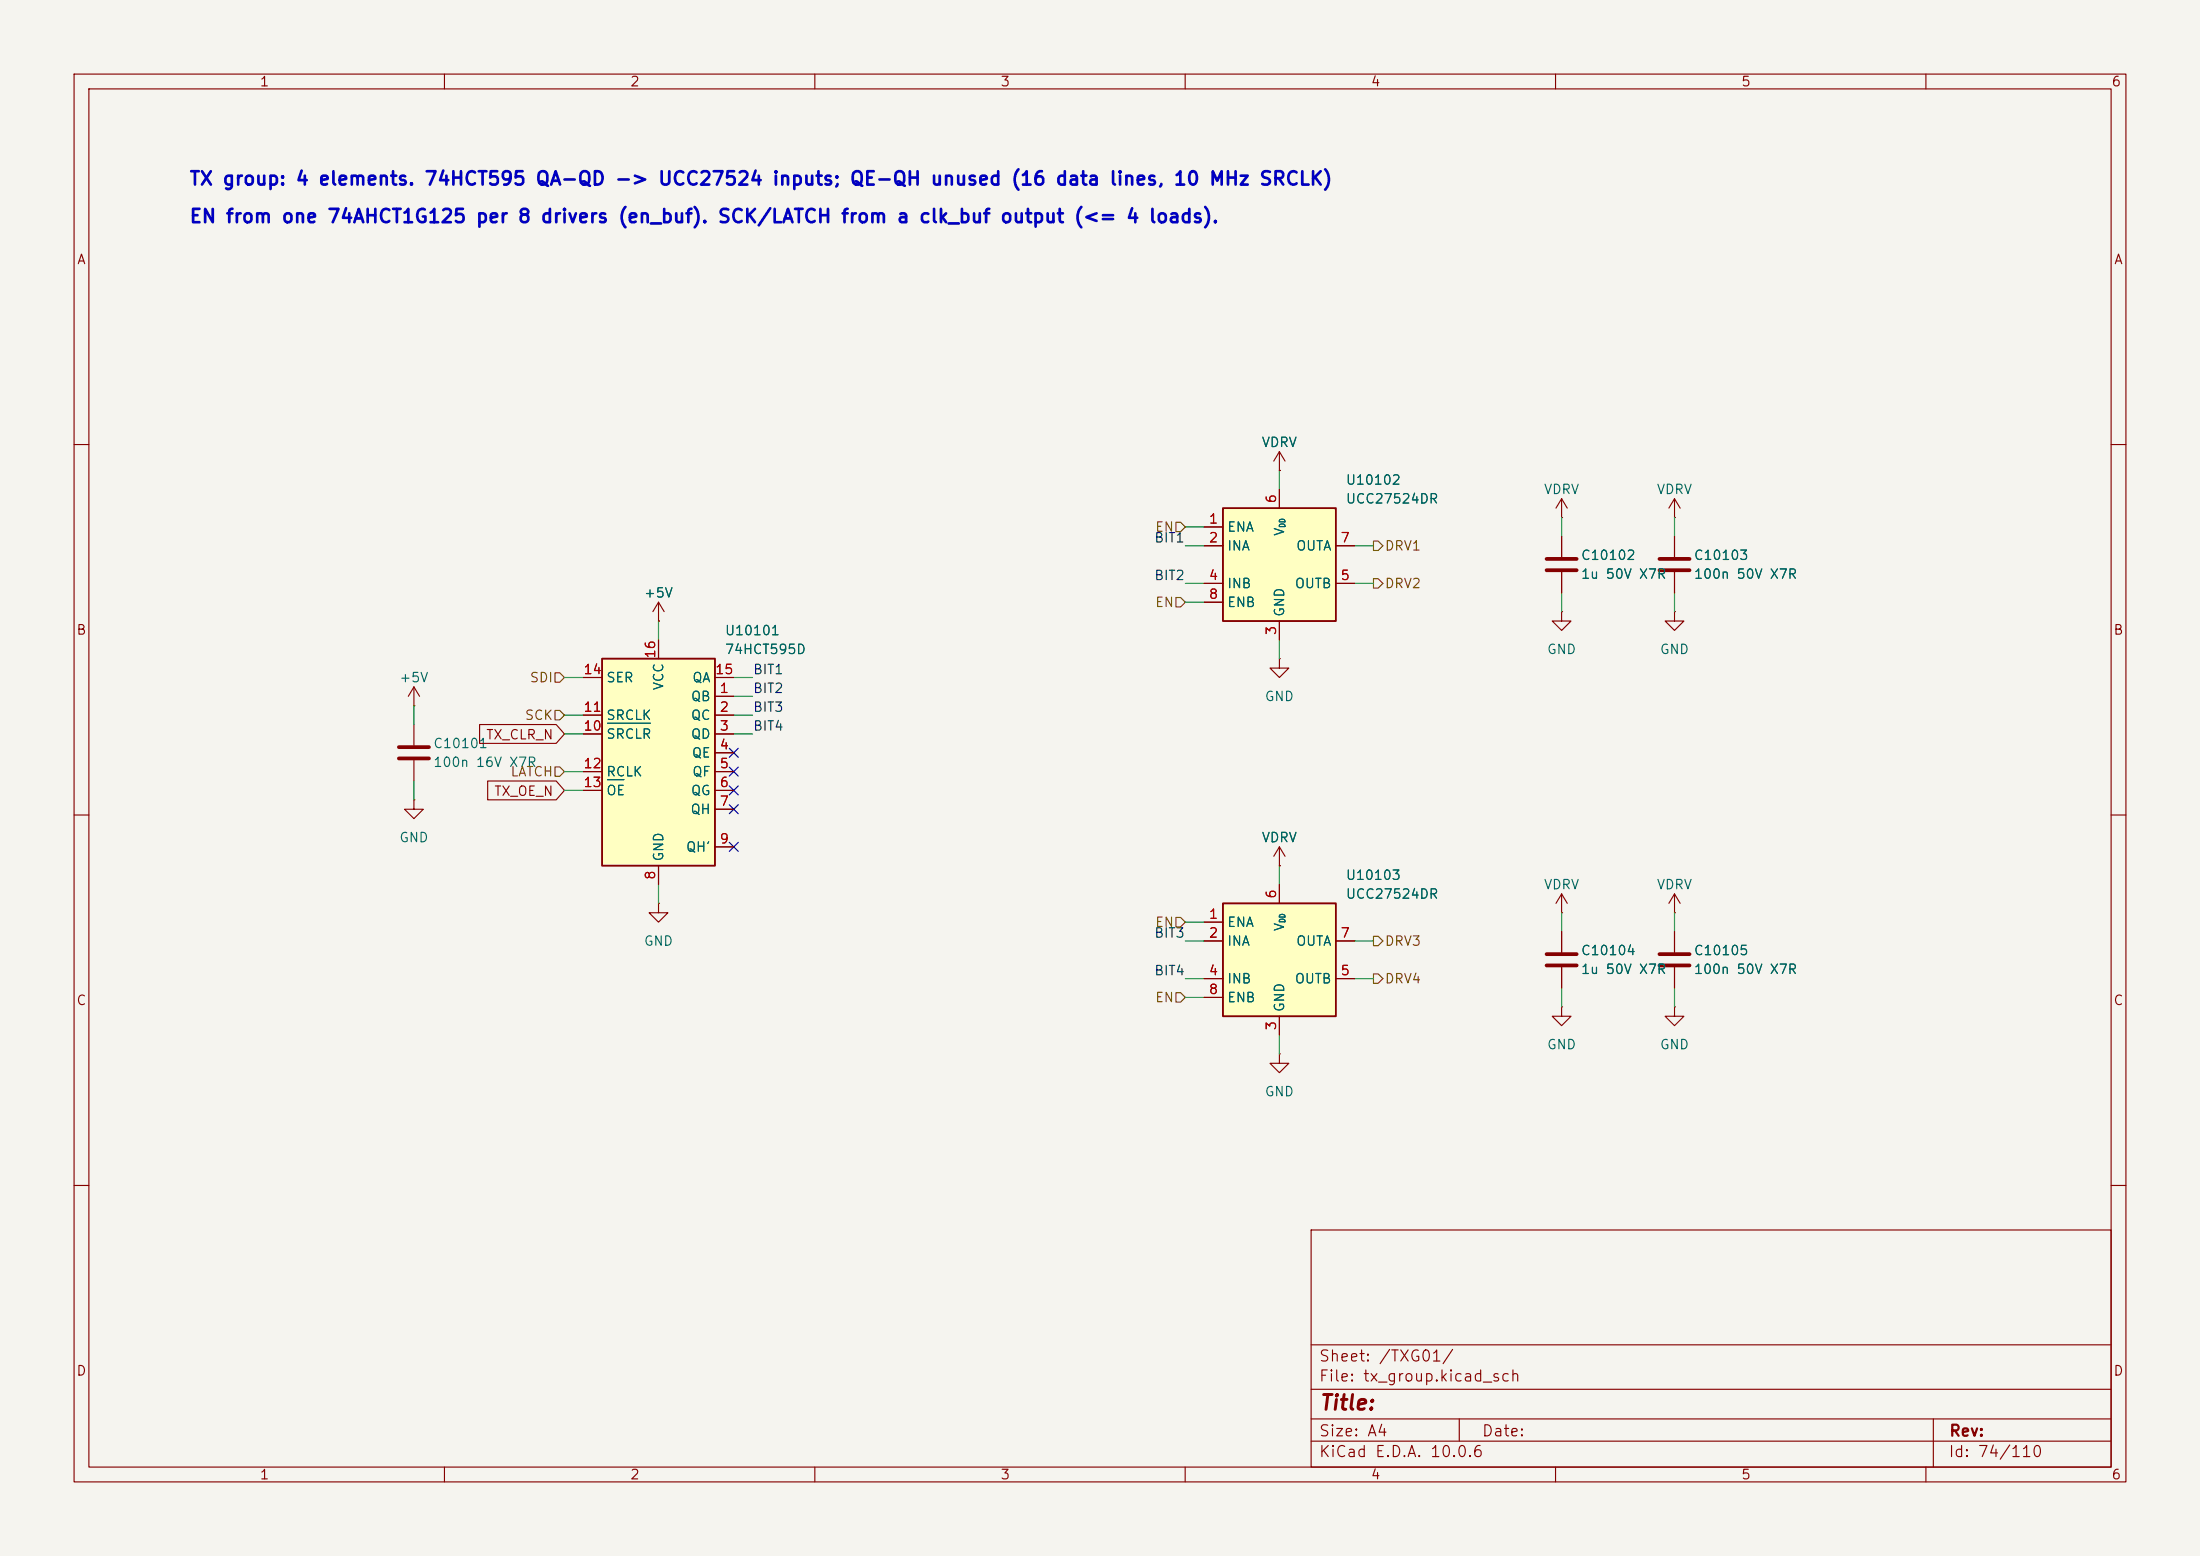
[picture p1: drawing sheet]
<svg xmlns="http://www.w3.org/2000/svg" width="297mm" height="210mm" viewBox="0 0 297 210" stroke-linecap="round" stroke-linejoin="round" font-family="sans-serif">
<path d="M0 0h297v210h-297z" fill="#f5f4ef" stroke="#f5f4ef" stroke-width=".14"/>
<g fill="none" stroke="#840000" stroke-width=".15">
<path d="M10 10h277v190h-277zM12 12h273v186h-273zM60 10v2M110 10v2M160 10v2M210 10v2M260 10v2M10 60h2M210.8 69.9h.1M210.8 67.3l-.7 1.3M210.8 67.3l.8 1.3M210.8 67.3v2.6"/>
<path d="M226.1 69.9h.1M226.1 67.3l-.8 1.3M226.1 67.3l.7 1.3M226.1 67.3v2.6M285 60h2M226.1 82.6v1.2h1.2l-1.2 1.3-1.3-1.3h1.3M226.1 82.6h.1M10 110h2M285 110h2M210.8 135.9v1.3h1.3l-1.3 1.2-1.3-1.2h1.3M210.8 135.9h.1M226.1 135.9v1.3h1.2l-1.2 1.2-1.3-1.2h1.3"/>
<path d="M226.1 135.9h.1M226.1 125.7v2.8M226.1 130.6v2.8M10 160h2M177 166h108v32h-108zM285 160h2M60 198v2M110 198v2M160 198v2M177 194.5h108M177 191.5h108M177 187.5h108"/>
<path d="M177 181.5h108M197 191.5v3M210 198v2M260 198v2M261 191.5v6.5"/>
</g>
<path d="M224 128.8h4.1M224 130.3h4.1" fill="none" stroke="#840000" stroke-width=".51"/>
<path d="M165.1 121.9h15.2v15.3h-15.2z" fill="#ffffc2"/>
<path d="M165.1 121.9h15.2v15.3h-15.2z" fill="none" stroke="#840000" stroke-width=".25"/>
<g fill="none" stroke="#840000" stroke-width=".15">
<path d="M210.8 72.4v2.8M210.8 77.2v2.8M226.1 72.4v2.8M226.1 77.2v2.8M172.7 116.8h.1M172.7 114.3v2.5M172.7 119.4v2.5M172.7 114.3l-.7 1.3M172.7 114.3l.8 1.3M162.6 124.5h2.5M162.6 127h2.5M162.6 132.1h2.5"/>
<path d="M162.6 134.6h2.5M172.7 137.2v2.5M180.3 127h2.6M180.3 132.1h2.6M210.8 123.2h.1M210.8 120.7v2.5M210.8 120.7l-.7 1.2M210.8 120.7l.8 1.2M172.7 142.2v1.3h1.3l-1.3 1.3-1.3-1.3h1.3M172.7 142.2h.1"/>
</g>
<path d="M208.8 75.4h4.1M208.8 77h4.1M224 75.4h4.1M224 77h4.1" fill="none" stroke="#840000" stroke-width=".51"/>
<path d="M165.1 68.6h15.2v15.2h-15.2z" fill="#ffffc2"/>
<path d="M165.1 68.6h15.2v15.2h-15.2z" fill="none" stroke="#840000" stroke-width=".25"/>
<g fill="none" stroke="#840000" stroke-width=".15">
<path d="M162.6 71.1h2.5M162.6 73.7h2.5M162.6 78.7h2.5M172.7 63.5h.1M172.7 61v2.5M172.7 66v2.6M172.7 61l-.7 1.2M172.7 61l.8 1.2M180.3 73.7h2.6M180.3 78.7h2.6M55.9 95.3h.1M55.9 92.7v2.6"/>
<path d="M55.9 97.8v2.8M55.9 92.7l-.8 1.3M55.9 92.7l.7 1.3M88.9 83.8h.1M88.9 81.3l-.8 1.3M88.9 81.3l.8 1.3M88.9 81.3v2.5M162.6 81.3h2.5M172.7 88.9v1.3h1.3l-1.3 1.2-1.3-1.2h1.3M172.7 88.9h.1M172.7 83.8v2.6M210.8 82.6v1.2h1.3l-1.3 1.3-1.3-1.3h1.3"/>
<path d="M210.8 82.6h.1M55.9 108v1.2h1.2l-1.2 1.3-1.3-1.3h1.3M55.9 108h.1M55.9 102.6v2.8M88.9 121.9v1.3h1.3l-1.3 1.3-1.3-1.3h1.3M88.9 121.9h.1M210.8 125.7v2.8M210.8 130.6v2.8M226.1 123.2h.1M226.1 120.7l-.8 1.2M226.1 120.7l.7 1.2M226.1 120.7v2.5"/>
</g>
<path d="M53.8 100.8h4.1M53.8 102.4h4.1M208.8 128.8h4.1M208.8 130.3h4.1" fill="none" stroke="#840000" stroke-width=".51"/>
<path d="M81.3 88.9h15.2v27.9h-15.2z" fill="#ffffc2"/>
<path d="M81.3 88.9h15.2v27.9h-15.2z" fill="none" stroke="#840000" stroke-width=".25"/>
<g fill="none" stroke="#840000" stroke-width=".15">
<path d="M162.6 71.1h2.5M162.6 73.7h2.5M162.6 78.7h2.5M172.7 63.5h.1M172.7 66v2.6M180.3 73.7h2.6M180.3 78.7h2.6M210.8 72.4v2.8M210.8 77.2v2.8M226.1 72.4v2.8M226.1 77.2v2.8M64.7 97.8h10.4l1.1 1.3-1.1 1.2h-10.4z"/>
<path d="M78.7 96.5h2.6M78.7 99.1h2.6M78.7 91.4h2.6M88.9 83.8h.1M88.9 86.4v2.5M96.5 94h2.6M96.5 96.5h2.6M96.5 99.1h2.6M96.5 91.4h2.6M162.6 81.3h2.5M172.7 83.8v2.6M65.8 105.4h9.3l1.1 1.3-1.1 1.3h-9.3z"/>
<path d="M78.7 104.1h2.6M78.7 106.7h2.6M88.9 116.8v2.6M96.5 101.6h2.6M96.5 104.1h2.6M96.5 106.7h2.6M96.5 109.2h2.6M96.5 114.3h2.6M172.7 116.8h.1M172.7 119.4v2.5M162.6 124.5h2.5M162.6 127h2.5"/>
<path d="M162.6 132.1h2.5M162.6 134.6h2.5M172.7 137.2v2.5M180.3 127h2.6M180.3 132.1h2.6M210.8 125.7v2.8M210.8 130.6v2.8M226.1 125.7v2.8M226.1 130.6v2.8"/>
</g>
<path d="M82 97.6h5.8M82 105.2h2.2" fill="none" stroke="#006464" stroke-width=".15"/>
<path d="M158.7 70.5h.7l.6 .6-.6 .7h-.7zM185.4 78.1h.7l.6 .6-.6 .7h-.7zM185.4 73h.7l.6 .7-.6 .6h-.7zM74.9 90.8h.7l.6 .6-.6 .7h-.7zM74.9 95.9h.7l.6 .6-.6 .7h-.7zM158.7 80.6h.7l.6 .7-.6 .6h-.7zM74.9 103.5h.7l.6 .6-.6 .7h-.7zM158.7 123.8h.7l.6 .7-.6 .6h-.7zM158.7 134h.7l.6 .6-.6 .7h-.7zM185.4 131.4h.7l.6 .7-.6 .6h-.7zM185.4 126.4h.7l.6 .6-.6 .6h-.7z" fill="none" stroke="#725600" stroke-width=".15"/>
<g fill="none" stroke="#009600" stroke-width=".15">
<path d="M160 78.7h2.6M160 73.7h2.6M160 71.1h2.6M172.7 63.5v2.5M182.9 78.7h2.5M182.9 73.7h2.5M210.8 69.9v2.5M226.1 69.9v2.5M55.9 95.3v2.5M76.2 91.4h2.5M76.2 99.1h2.5M76.2 96.5h2.5"/>
<path d="M88.9 83.8v2.6M99.1 91.4h2.5M99.1 99.1h2.5M99.1 96.5h2.5M99.1 94h2.5M160 81.3h2.6M172.7 86.4v2.5M210.8 80v2.6M226.1 80v2.6M55.9 105.4v2.6M76.2 106.7h2.5M76.2 104.1h2.5"/>
<path d="M88.9 119.4v2.5M172.7 116.8v2.6M160 132.1h2.6M160 127h2.6M160 124.5h2.6M160 134.6h2.6M172.7 139.7v2.5M182.9 132.1h2.5M182.9 127h2.5M210.8 123.2v2.5M210.8 133.4v2.5M226.1 123.2v2.5"/>
<path d="M226.1 133.4v2.5"/>
</g>
<path d="M98.5 106.1l1.2 1.2M98.5 108.6l1.2 1.2M98.5 113.7l1.2 1.2M98.5 103.5l1.2 1.2M98.5 101l1.2 1.2M99.7 106.1l-1.2 1.2M99.7 108.6l-1.2 1.2M99.7 113.7l-1.2 1.2M99.7 103.5l-1.2 1.2M99.7 101l-1.2 1.2" fill="none" stroke="#000084" stroke-width=".15"/>
<text font-size="2" fill="#840000" x="178" y="190.8">Title:</text>
<g font-size="1.8" fill="#0000c2">
<text x="25.5" y="25.5">TX group: 4 elements. 74HCT595 QA-QD -&gt; UCC27524 inputs; QE-QH unused (16 data lines, 10 MHz SRCLK)</text>
<text x="25.5" y="30.5">EN from one 74AHCT1G125 per 8 drivers (en_buf). SCK/LATCH from a clk_buf output (&lt;= 4 loads).</text>
</g>
<g font-size="1.5" fill="#840000">
<text x="178" y="184.1">Sheet: /TXG01/</text>
<text x="178" y="186.8">File: tx_group.kicad_sch</text>
<text x="178" y="197">KiCad E.D.A. 10.0.6</text>
<text x="178" y="194.2">Size: A4</text>
<text x="200" y="194.2">Date:</text>
<text x="263" y="197">Id: 74/110</text>
<text x="263" y="194.2">Rev:</text>
</g>
<g font-size="1.3" fill="#840000">
<text x="35" y="12">1</text>
<text x="85" y="12">2</text>
<text x="135" y="12">3</text>
<text x="185" y="12">4</text>
<text x="235" y="12">5</text>
<text x="285" y="12">6</text>
<text x="10.3" y="36">A</text>
<text x="285.3" y="36">A</text>
<text x="10.2" y="86">B</text>
<text x="285.2" y="86">B</text>
<text x="65.5" y="100.1">TX_CLR_N</text>
<text x="66.6" y="107.7">TX_OE_N</text>
<text x="10.2" y="136">C</text>
<text x="285.2" y="136">C</text>
<text x="10.2" y="186">D</text>
<text x="285.2" y="186">D</text>
<text x="35" y="200">1</text>
<text x="85" y="200">2</text>
<text x="135" y="200">3</text>
<text x="185" y="200">4</text>
<text x="235" y="200">5</text>
<text x="285" y="200">6</text>
</g>
<g font-size="1.3" fill="#006464">
<text x="170.2" y="60.7">VDRV</text>
<text x="181.6" y="65.7">U10102</text>
<text x="181.6" y="68.3">UCC27524DR</text>
<text x="208.3" y="67">VDRV</text>
<text x="223.6" y="67">VDRV</text>
<text x="165.6" y="72.1">ENA</text>
<text x="165.6" y="74.6">INA</text>
<text x="173.7" y="72.4" transform="rotate(-90 173.7 72.4)">V</text>
<text x="174.9" y="74.6">OUTA</text>
<text x="213.3" y="75.9">C10102</text>
<text x="228.6" y="75.9">C10103</text>
<text x="86.8" y="81">+5V</text>
<text x="165.6" y="79.7">INB</text>
<text x="165.6" y="82.2">ENB</text>
<text x="173.7" y="83.3" transform="rotate(-90 173.7 83.3)">GND</text>
<text x="174.7" y="79.7">OUTB</text>
<text x="213.3" y="78.4">1u 50V X7R</text>
<text x="228.6" y="78.4">100n 50V X7R</text>
<text x="97.8" y="86.1">U10101</text>
<text x="97.8" y="88.6">74HCT595D</text>
<text x="208.8" y="88.6">GND</text>
<text x="224" y="88.6">GND</text>
<text x="53.8" y="92.4">+5V</text>
<text x="81.8" y="92.4">SER</text>
<text x="89.9" y="93.3" transform="rotate(-90 89.9 93.3)">VCC</text>
<text x="93.2" y="94.9">QB</text>
<text x="93.4" y="92.4">QA</text>
<text x="170.7" y="94.9">GND</text>
<text x="58.4" y="101.3">C10101</text>
<text x="81.8" y="100">SRCLR</text>
<text x="81.8" y="97.5">SRCLK</text>
<text x="93.2" y="97.5">QC</text>
<text x="93.2" y="100">QD</text>
<text x="58.4" y="103.8">100n 16V X7R</text>
<text x="81.8" y="105.1">RCLK</text>
<text x="81.8" y="107.6">OE</text>
<text x="93.2" y="107.6">QG</text>
<text x="93.3" y="102.6">QE</text>
<text x="93.4" y="105.1">QF</text>
<text x="53.8" y="114">GND</text>
<text x="93.1" y="110.2">QH</text>
<text x="170.2" y="114">VDRV</text>
<text x="89.9" y="116.4" transform="rotate(-90 89.9 116.4)">GND</text>
<text x="92.5" y="115.3">QH'</text>
<text x="181.6" y="119.1">U10103</text>
<text x="165.6" y="125.4">ENA</text>
<text x="173.7" y="125.8" transform="rotate(-90 173.7 125.8)">V</text>
<text x="181.6" y="121.6">UCC27524DR</text>
<text x="208.3" y="120.3">VDRV</text>
<text x="223.6" y="120.3">VDRV</text>
<text x="86.8" y="128">GND</text>
<text x="165.6" y="128">INA</text>
<text x="174.9" y="128">OUTA</text>
<text x="213.3" y="129.2">C10104</text>
<text x="213.3" y="131.8">1u 50V X7R</text>
<text x="228.6" y="129.2">C10105</text>
<text x="228.6" y="131.8">100n 50V X7R</text>
<text x="165.6" y="133">INB</text>
<text x="165.6" y="135.6">ENB</text>
<text x="173.7" y="136.7" transform="rotate(-90 173.7 136.7)">GND</text>
<text x="174.7" y="133">OUTB</text>
<text x="208.8" y="141.9">GND</text>
<text x="224" y="141.9">GND</text>
<text x="170.7" y="148.3">GND</text>
</g>
<g font-size="1.3" fill="#a90000">
<text x="163.1" y="71">1</text>
<text x="172.6" y="68" transform="rotate(-90 172.6 68)">6</text>
<text x="163.1" y="73.5">2</text>
<text x="180.9" y="73.5">7</text>
<text x="163.1" y="78.6">4</text>
<text x="163.1" y="81.1">8</text>
<text x="180.9" y="78.6">5</text>
<text x="88.8" y="89" transform="rotate(-90 88.8 89)">16</text>
<text x="172.6" y="85.8" transform="rotate(-90 172.6 85.8)">3</text>
<text x="78.7" y="91.3">14</text>
<text x="96.5" y="91.3">15</text>
<text x="97.1" y="93.8">1</text>
<text x="78.7" y="98.9">10</text>
<text x="78.7" y="96.4">11</text>
<text x="97.1" y="96.4">2</text>
<text x="97.1" y="98.9">3</text>
<text x="97.1" y="101.5">4</text>
<text x="78.7" y="104">12</text>
<text x="78.7" y="106.5">13</text>
<text x="97.1" y="104">5</text>
<text x="97.1" y="106.5">6</text>
<text x="97.1" y="109.1">7</text>
<text x="88.8" y="118.8" transform="rotate(-90 88.8 118.8)">8</text>
<text x="97.1" y="114.2">9</text>
<text x="163.1" y="124.3">1</text>
<text x="172.6" y="121.4" transform="rotate(-90 172.6 121.4)">6</text>
<text x="163.1" y="126.9">2</text>
<text x="163.1" y="131.9">4</text>
<text x="180.9" y="131.9">5</text>
<text x="180.9" y="126.9">7</text>
<text x="163.1" y="134.5">8</text>
<text x="172.6" y="139.2" transform="rotate(-90 172.6 139.2)">3</text>
</g>
<g font-size="1.3" fill="#0f0f0f">
<text x="155.7" y="73.5">BIT1</text>
<text x="155.7" y="78.6">BIT2</text>
<text x="101.6" y="91.3">BIT1</text>
<text x="101.6" y="93.9">BIT2</text>
<text x="101.6" y="96.4">BIT3</text>
<text x="101.6" y="98.9">BIT4</text>
<text x="155.7" y="126.9">BIT3</text>
<text x="155.7" y="132">BIT4</text>
</g>
<g font-size="1.3" fill="#725600">
<text x="155.9" y="72.1">EN</text>
<text x="186.9" y="74.6">DRV1</text>
<text x="155.9" y="82.2">EN</text>
<text x="186.9" y="79.7">DRV2</text>
<text x="71.4" y="92.4">SDI</text>
<text x="70.8" y="97.5">SCK</text>
<text x="68.8" y="105.1">LATCH</text>
<text x="155.9" y="125.4">EN</text>
<text x="186.9" y="128">DRV3</text>
<text x="155.9" y="135.6">EN</text>
<text x="186.9" y="133">DRV4</text>
</g>
<g font-size=".8" fill="#006464">
<text x="173.7" y="71.3" transform="rotate(-90 173.7 71.3)">DD</text>
<text x="173.7" y="124.6" transform="rotate(-90 173.7 124.6)">DD</text>
</g>
</svg>
